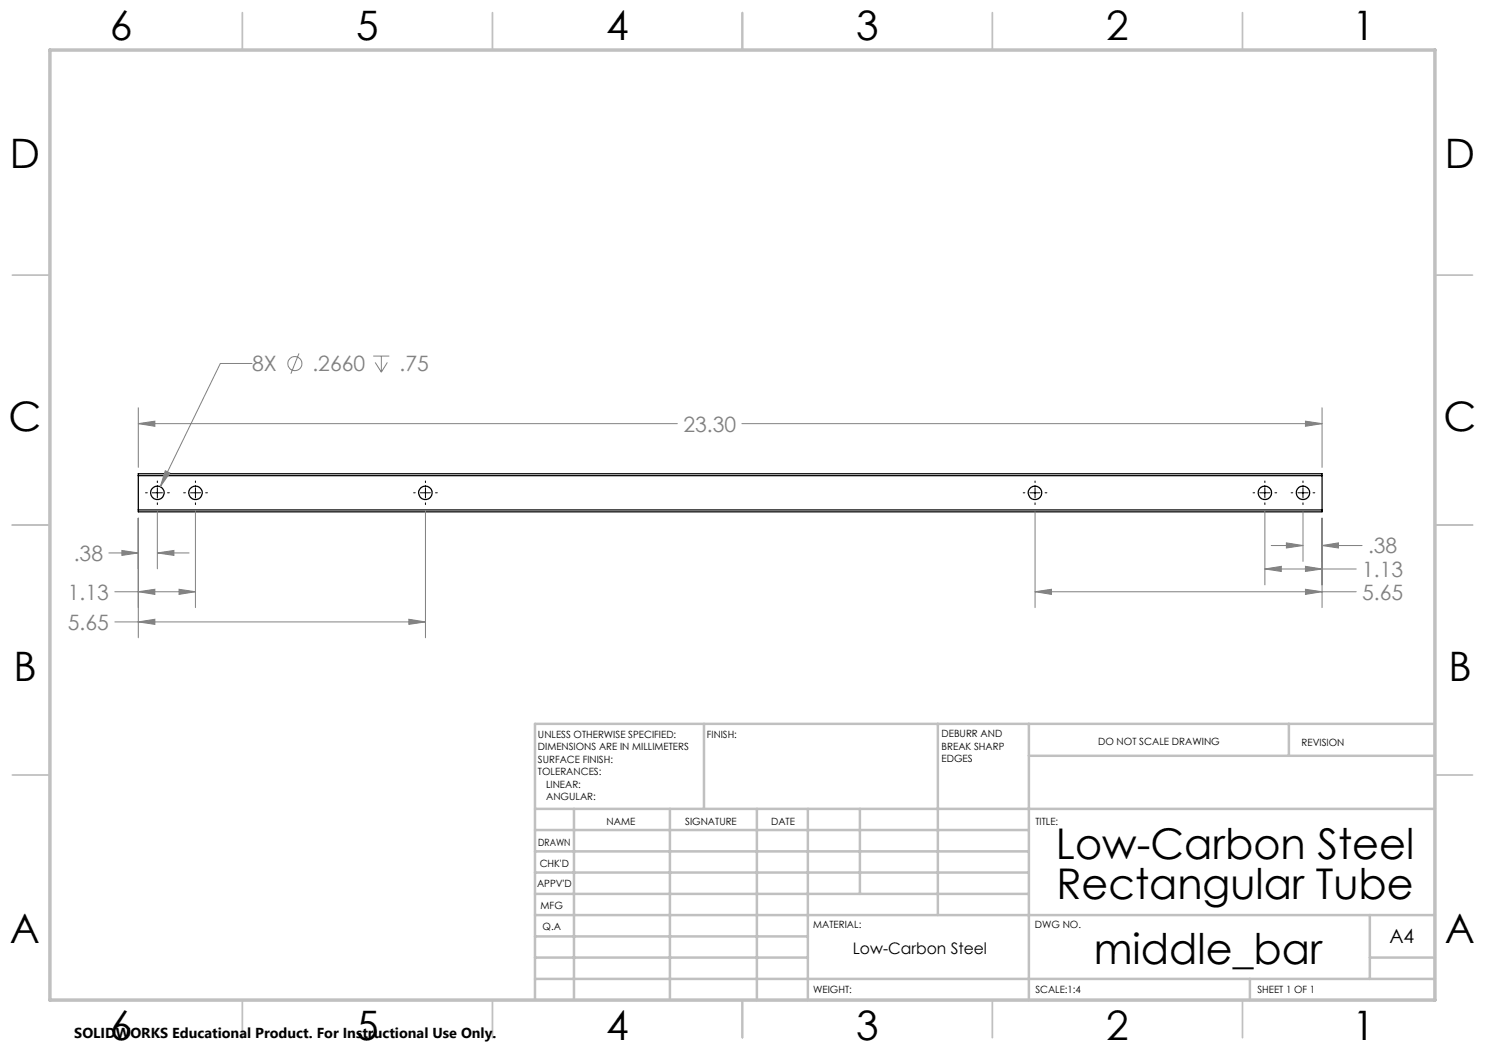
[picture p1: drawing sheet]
<svg xmlns="http://www.w3.org/2000/svg" width="297mm" height="210mm" viewBox="0 0 297 210" stroke-linecap="round" stroke-linejoin="round" font-family="sans-serif">
<g fill="none" stroke="#000" stroke-width=".25">
<path d="M27.7 95.1v-.4h236.7v.4M27.7 95.1h236.7M27.7 95.1v6.9M264.4 95.1v6.9M27.7 102v.4h236.7v-.4M27.7 102h236.7"/>
<circle cx="31.5" cy="98.6" r="1.34"/>
<circle cx="39.1" cy="98.6" r="1.34"/>
<circle cx="85.1" cy="98.6" r="1.35"/>
<circle cx="207" cy="98.6" r="1.35"/>
<circle cx="253" cy="98.6" r="1.34"/>
<circle cx="260.6" cy="98.6" r="1.34"/>
</g>
<g fill="none" stroke="#808080" stroke-width=".2">
<path d="M50.4 72.7h-6.3l-12 24.6M59.8 70.7l-1.6 4M74.6 71.2h3.3M75 72.5l1.3 1.9M76.3 71.2v3.2M77.5 72.5l-1.2 1.9M27.7 84.7l3.3-.5v1.1zM27.7 81.6v11.9M27.7 84.7h107.8M33.1 94.1l.9 .5-1.9 2.7zM148.4 84.7h116M261.1 84.2l3.3 .5-3.3 .6z"/>
<path d="M264.4 81.6v11.9M21.8 110.6h5.9M23 118.3h16.1M24.4 110.1l3.3 .5-3.3 .5zM27.7 118.3l3.3-.4v1zM27.7 103.6v24M31.5 110.6l3.3-.5v1zM31.5 102.2v11.6M31.5 110.6h6.3M35.8 117.9l3.3 .4-3.3 .6zM39.1 102.2v19.3M85.1 102.2v25.4"/>
<path d="M207 118.3l3.3-.4v1zM207 118.3h64.3M207 102.2v19.3M253 113.8l3.3-.5v1zM253 102.2v14.8M253 113.8h18.3M254.2 109.1h6.4M257.3 108.6l3.3 .5-3.3 .5zM260.6 102.2v10.1M261.1 117.9l3.3 .4-3.3 .6zM261.1 113.3l3.3 .5-3.3 .5zM264.4 109.1l3.3-.5v1z"/>
<path d="M264.4 103.6v17.9M264.4 109.1h8M23 124.4h62.1M27.7 124.4l3.3-.5v1zM81.8 123.9l3.3 .5-3.3 .5z"/>
<circle cx="59" cy="72.7" r="1.42"/>
</g>
<g fill="none" stroke="#000" stroke-width=".2">
<path d="M29.1 98.6h.4M30.5 98.6h2M31.5 96.2v.3M31.5 97.5v2.1M33.5 98.6h.4M36.7 98.6h.4M38.1 98.6h2M39.1 96.2v.3M39.1 97.5v2.1M41.1 98.6h.4M82.7 98.6h.3M84.1 98.6h2"/>
<path d="M85.1 96.2v.3M85.1 97.5v2.1M87.1 98.6h.4M204.6 98.6h.4M206 98.6h2M207 96.2v.3M207 97.5v2.1M209 98.6h.4M250.6 98.6h.3M252 98.6h2M253 96.2v.3M253 97.5v2.1"/>
<path d="M255 98.6h.3M258.2 98.6h.4M259.6 98.6h2M260.6 96.2v.3M260.6 97.5v2.1M262.6 98.6h.4M31.5 100.6v.3M39.1 100.6v.3M85.1 100.6v.3M207 100.6v.3M253 100.6v.3M260.6 100.6v.3"/>
</g>
<g fill="none" stroke="#c0c0c0" stroke-width=".35">
<path d="M48.5 2.5v7.5M98.5 2.5v7.5M148.5 2.5v7.5M198.5 2.5v7.5M248.5 2.5v7.5M2.5 55h7.5M287 55h7.5M2.5 105h7.5M287 105h7.5M2.5 155h7.5M287 155h7.5M48.5 200v7.5"/>
<path d="M98.5 200v7.5M148.5 200v7.5M198.5 200v7.5M248.5 200v7.5"/>
</g>
<g fill="none" stroke="#c0c0c0" stroke-width=".5">
<path d="M140.8 144.8v17M187.6 144.8v38.2M205.8 144.8v55.2M205.8 151.2h81.2M257.8 144.8v6.4M287 144.8h-180v55.2M107 161.8h180M107 178.8h98.8M107 174.5h98.8M107 170.3h98.8M107 166h98.8M114.8 161.8v38.2"/>
<path d="M134 161.8v38.2M151.4 161.8v38.2M161.6 161.8v38.2M172 161.8v17M107 195.8h180M107 191.5h54.6M107 187.3h54.6M107 183h180M250 195.8v4.2M274 191.5h13M274 183v12.8"/>
</g>
<path d="M10 10h277v190h-277z" fill="none" stroke="#c0c0c0" stroke-width=".7"/>
<path d="M24.4 110.1l3.3 .5-3.3 .5zM31.5 110.6l3.3-.5v1zM27.7 118.3l3.3-.4v1zM35.8 117.9l3.3 .4-3.3 .6zM27.7 124.4l3.3-.5v1zM81.8 123.9l3.3 .5-3.3 .5zM207 118.3l3.3-.4v1zM261.1 117.9l3.3 .4-3.3 .6zM253 113.8l3.3-.5v1zM261.1 113.3l3.3 .5-3.3 .5zM257.3 108.6l3.3 .5-3.3 .5zM264.4 109.1l3.3-.5v1zM27.7 84.7l3.3-.5v1.1zM261.1 84.2l3.3 .5-3.3 .6zM33.1 94.1l-1 3.2 1.9-2.7z" fill="#808080"/>
<g font-size="8.5">
<text x="211.2" y="171.8">Low-Carbon Steel</text>
<text x="211.3" y="179.9">Rectangular Tube</text>
<text x="218.8" y="192.7">middle_bar</text>
</g>
<g font-size="8.1">
<text x="22" y="8">6</text>
<text x="71.2" y="8">5</text>
<text x="121.2" y="8">4</text>
<text x="171.3" y="8">3</text>
<text x="221.3" y="8">2</text>
<text x="270.5" y="8">1</text>
<text x="2" y="33.6">D</text>
<text x="289" y="33.6">D</text>
<text x="1.7" y="86.1">C</text>
<text x="288.7" y="86.1">C</text>
<text x="2.7" y="136.1">B</text>
<text x="289.7" y="136.1">B</text>
<text x="2" y="188.6">A</text>
<text x="289" y="188.6">A</text>
<text x="22" y="208">6</text>
<text x="71.2" y="208">5</text>
<text x="121.2" y="208">4</text>
<text x="171.3" y="208">3</text>
<text x="221.3" y="208">2</text>
<text x="270.5" y="208">1</text>
</g>
<g font-size="4.2" fill="#808080">
<text x="50.4" y="74.3">8X</text>
<text x="62.5" y="74.3">.2660</text>
<text x="79.9" y="74.3">.75</text>
<text x="136.7" y="86.3">23.30</text>
<text x="14.8" y="112.2">.38</text>
<text x="273.6" y="110.7">.38</text>
<text x="13.6" y="119.9">1.13</text>
<text x="272.4" y="119.9">5.65</text>
<text x="272.4" y="115.4">1.13</text>
<text x="13.6" y="125.9">5.65</text>
</g>
<text font-size="3.9" x="277.9" y="188.5">A4</text>
<text font-size="3.2" x="170.6" y="190.9">Low-Carbon Steel</text>
<text font-size="2.9" x="14.9" y="207.6">SOLIDWORKS Educational Product. For Instructional Use Only.</text>
<g font-size="2">
<text x="107.6" y="147.6">UNLESS OTHERWISE SPECIFIED:</text>
<text x="141.4" y="147.6">FINISH:</text>
<text x="188.3" y="147.5">DEBURR AND</text>
<text x="188.3" y="150">BREAK SHARP</text>
<text x="219.6" y="149">DO NOT SCALE DRAWING</text>
<text x="260.3" y="149.2">REVISION</text>
<text x="107.6" y="150.1">DIMENSIONS ARE IN MILLIMETERS</text>
<text x="107.6" y="152.6">SURFACE FINISH:</text>
<text x="107.6" y="155.1">TOLERANCES:</text>
<text x="188.3" y="152.5">EDGES</text>
<text x="109.2" y="157.6">LINEAR:</text>
<text x="109.2" y="160.1">ANGULAR:</text>
<text x="121.3" y="165">NAME</text>
<text x="137" y="164.9">SIGNATURE</text>
<text x="154.2" y="164.9">DATE</text>
<text x="207.1" y="164.9">TITLE:</text>
<text x="107.6" y="169.1">DRAWN</text>
<text x="107.9" y="173.3">CHK'D</text>
<text x="107.4" y="177.4">APPV'D</text>
<text x="108.1" y="181.8">MFG</text>
<text x="108.5" y="186">Q.A</text>
<text x="162.6" y="185.5">MATERIAL:</text>
<text x="207" y="185.5">DWG NO.</text>
<text x="162.6" y="198.5">WEIGHT:</text>
<text x="207.1" y="198.6">SCALE:1:4</text>
<text x="251.5" y="198.6">SHEET 1 OF 1</text>
</g>
</svg>
